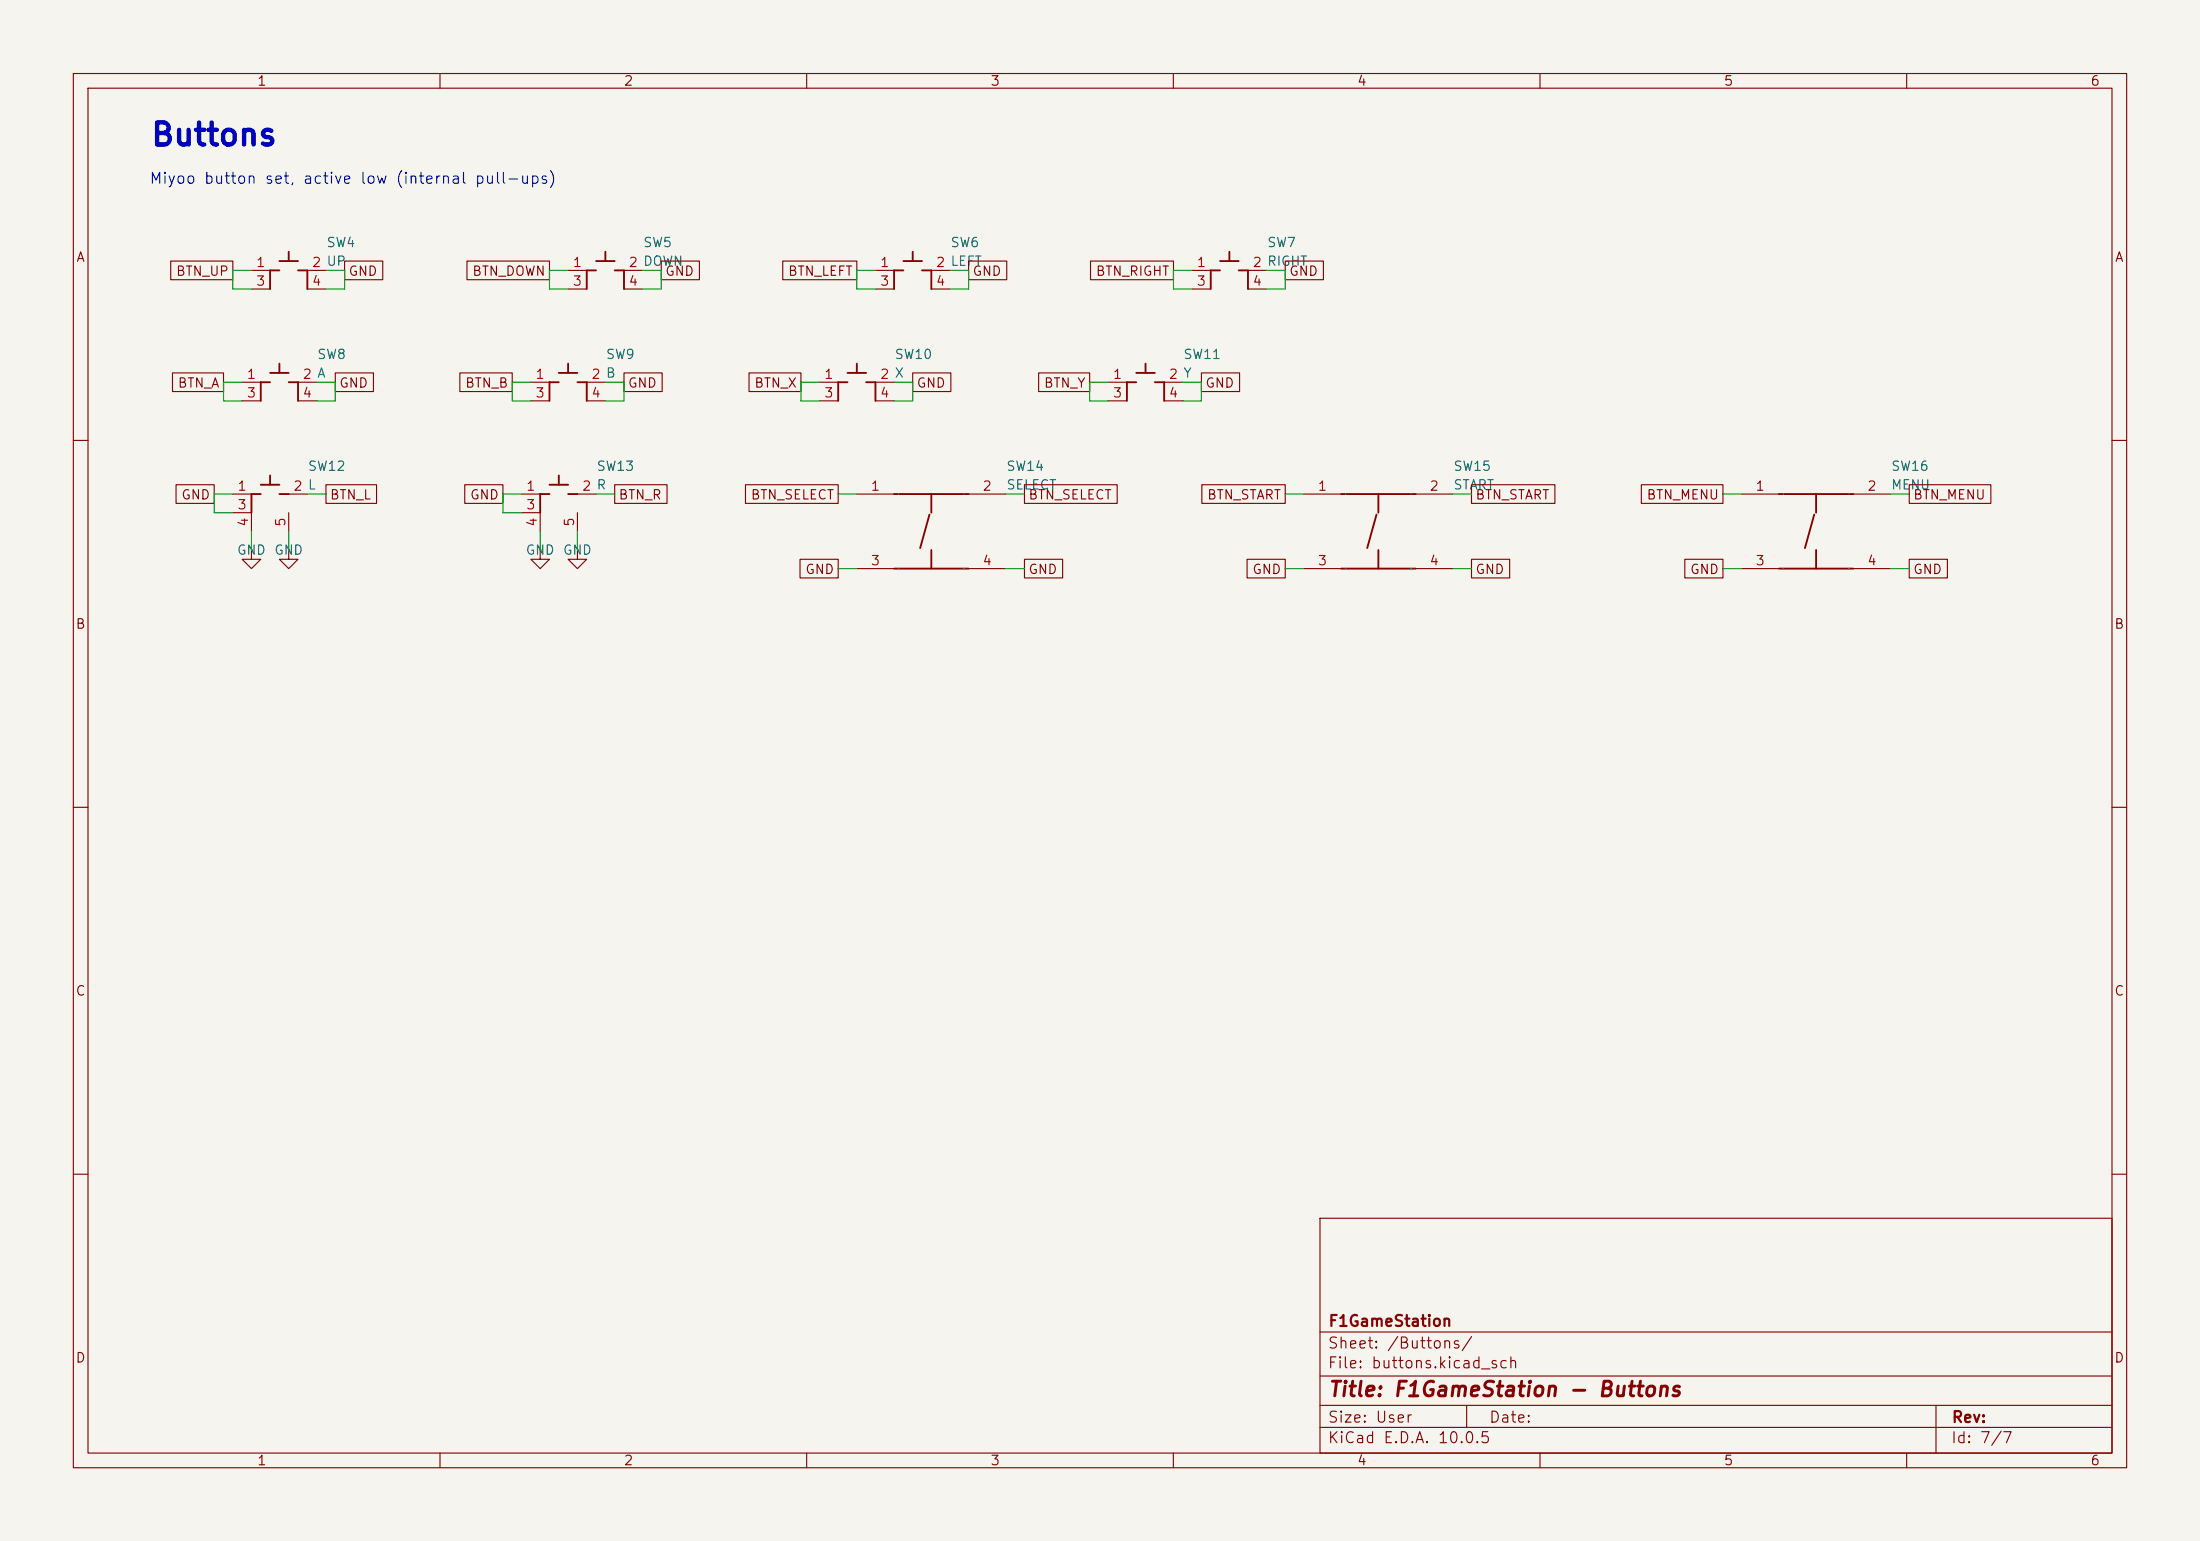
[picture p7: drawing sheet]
(kicad_sch
 (version 20260306)
 (generator "eeschema")
 (generator_version "10.0")
 (paper "User" 300 210)
 (title_block
  (title "F1GameStation - Buttons")
  (company "F1GameStation"))
 (lib_symbols
  (symbol "F1GameStation:SH-1808SN-250GF" (exclude_from_sim no) (in_bom yes) (on_board yes)
   (in_pos_files yes)
   (duplicate_pin_numbers_are_jumpers no)
   (property "Reference" "SW" (at 0 0 0) (show_name no) (do_not_autoplace no) (effects (font (size 1.27 1.27))))
   (property "Value" "" (at 0 0 0) (show_name no) (do_not_autoplace no) (effects (font (size 1.27 1.27))))
   (property "Footprint" "F1GameStation:SW-SMD_4P-L4.2-W3.4-P2.15-LS5.2" (at 0 0 0) (show_name no) (do_not_autoplace no) (hide yes) (effects (font (size 1.27 1.27))))
   (property "Datasheet" "https://item.szlcsc.com/datasheet/SH-1808SN-250gf/54864052.html" (at 0 0 0) (show_name no) (do_not_autoplace no) (hide yes) (effects (font (size 1.27 1.27))))
   (property "Description" "" (at 0 0 0) (show_name no) (do_not_autoplace no) (hide yes) (effects (font (size 1.27 1.27))))
   (property "Manufacturer Part" "SH-1808SN-250gf" (at 0 0 0) (show_name no) (do_not_autoplace no) (hide yes) (effects (font (size 1.27 1.27))))
   (property "Manufacturer" "SHOU HAN(首韩)" (at 0 0 0) (show_name no) (do_not_autoplace no) (hide yes) (effects (font (size 1.27 1.27))))
   (property "Supplier Part" "C52092028" (at 0 0 0) (show_name no) (do_not_autoplace no) (hide yes) (effects (font (size 1.27 1.27))))
   (property "Supplier" "LCSC" (at 0 0 0) (show_name no) (do_not_autoplace no) (hide yes) (effects (font (size 1.27 1.27))))
   (property "LCSC Part Name" "TS3425PA 250gf编带" (at 0 0 0) (show_name no) (do_not_autoplace no) (hide yes) (effects (font (size 1.27 1.27))))
   (symbol "SH-1808SN-250GF_1_0"
    (polyline (pts (xy -5.08 5.08) (xy 5.08 5.08)) (stroke (width 0.254) (type solid)) (fill (type none)))
    (polyline (pts (xy -5.08 -5.08) (xy 5.08 -5.08)) (stroke (width 0.254) (type solid)) (fill (type none)))
    (polyline (pts (xy -0.254 2.286) (xy -1.524 -2.286)) (stroke (width 0.254) (type solid)) (fill (type none)))
    (polyline (pts (xy 0 5.08) (xy 0 2.54)) (stroke (width 0.254) (type solid)) (fill (type none)))
    (polyline (pts (xy 0 -5.08) (xy 0 -2.54)) (stroke (width 0.254) (type solid)) (fill (type none)))
    (pin passive line (at -10.16 5.08 0) (length 5.08) (name "1" (effects (font (size 0.0254 0.0254)))) (number "1" (effects (font (size 1.27 1.27)))))
    (pin passive line (at 10.16 5.08 180) (length 5.08) (name "2" (effects (font (size 0.0254 0.0254)))) (number "2" (effects (font (size 1.27 1.27)))))
    (pin passive line (at -10.16 -5.08 0) (length 5.08) (name "3" (effects (font (size 0.0254 0.0254)))) (number "3" (effects (font (size 1.27 1.27)))))
    (pin passive line (at 10.16 -5.08 180) (length 5.08) (name "4" (effects (font (size 0.0254 0.0254)))) (number "4" (effects (font (size 1.27 1.27))))))
   (embedded_fonts no))
  (symbol "F1GameStation:SKRRAAE010"
   (pin_names (hide yes)) (exclude_from_sim no) (in_bom yes) (on_board yes)
   (property "Reference" "SW" (at 0 5.08 0) (effects (font (size 1.27 1.27))))
   (property "Value" "SKRRAAE010" (at 0 -5.08 0) (effects (font (size 1.27 1.27))))
   (property "Footprint" "F1GameStation:SKRRAAE010" (at 0 -7.62 0) (effects (font (size 1.27 1.27)) (hide yes)))
   (property "Datasheet" "https://item.szlcsc.com/datasheet/SKRRAAE010/98645.html" (at 0 -10.16 0) (effects (font (size 1.27 1.27)) (hide yes)))
   (property "Description" "ALPS 7.5x7x0.6mm metal-dome tact switch, 1.02N; 1-3 and 2-4 internally connected" (at 0 -12.7 0) (effects (font (size 1.27 1.27)) (hide yes)))
   (symbol "SKRRAAE010_0_1"
    (polyline (pts (xy -2.54 0) (xy -1.27 0)) (stroke (width 0.254) (type default)) (fill (type none)))
    (polyline (pts (xy 1.27 0) (xy 2.54 0)) (stroke (width 0.254) (type default)) (fill (type none)))
    (polyline (pts (xy -1.27 1.27) (xy 1.27 1.27)) (stroke (width 0.254) (type default)) (fill (type none)))
    (polyline (pts (xy 0 1.27) (xy 0 2.54)) (stroke (width 0.254) (type default)) (fill (type none)))
    (polyline (pts (xy -2.54 0) (xy -2.54 -2.54)) (stroke (width 0.254) (type default)) (fill (type none)))
    (polyline (pts (xy 2.54 0) (xy 2.54 -2.54)) (stroke (width 0.254) (type default)) (fill (type none))))
   (symbol "SKRRAAE010_1_1"
    (pin passive line (at -5.08 0 0) (length 2.54) (name "~" (effects (font (size 1.27 1.27)))) (number "1" (effects (font (size 1.27 1.27)))))
    (pin passive line (at -5.08 -2.54 0) (length 2.54) (name "~" (effects (font (size 1.27 1.27)))) (number "3" (effects (font (size 1.27 1.27)))))
    (pin passive line (at 5.08 0 180) (length 2.54) (name "~" (effects (font (size 1.27 1.27)))) (number "2" (effects (font (size 1.27 1.27)))))
    (pin passive line (at 5.08 -2.54 180) (length 2.54) (name "~" (effects (font (size 1.27 1.27)))) (number "4" (effects (font (size 1.27 1.27)))))))
  (symbol "F1GameStation:SKRTLAE010"
   (pin_names (hide yes)) (exclude_from_sim no) (in_bom yes) (on_board yes)
   (property "Reference" "SW" (at 0 5.08 0) (effects (font (size 1.27 1.27))))
   (property "Value" "SKRTLAE010" (at 0 -5.08 0) (effects (font (size 1.27 1.27))))
   (property "Footprint" "F1GameStation:SKRTLAE010" (at 0 -7.62 0) (effects (font (size 1.27 1.27)) (hide yes)))
   (property "Datasheet" "https://item.szlcsc.com/datasheet/SKRTLAE010/111515.html" (at 0 -10.16 0) (effects (font (size 1.27 1.27)) (hide yes)))
   (property "Description" "ALPS side-push right-angle tact switch; 1-3 common, 2 switched, 4/5 mounting tabs" (at 0 -12.7 0) (effects (font (size 1.27 1.27)) (hide yes)))
   (symbol "SKRTLAE010_0_1"
    (polyline (pts (xy -2.54 0) (xy -1.27 0)) (stroke (width 0.254) (type default)) (fill (type none)))
    (polyline (pts (xy 1.27 0) (xy 2.54 0)) (stroke (width 0.254) (type default)) (fill (type none)))
    (polyline (pts (xy -1.27 1.27) (xy 1.27 1.27)) (stroke (width 0.254) (type default)) (fill (type none)))
    (polyline (pts (xy 0 1.27) (xy 0 2.54)) (stroke (width 0.254) (type default)) (fill (type none)))
    (polyline (pts (xy -2.54 0) (xy -2.54 -2.54)) (stroke (width 0.254) (type default)) (fill (type none))))
   (symbol "SKRTLAE010_1_1"
    (pin passive line (at -5.08 0 0) (length 2.54) (name "~" (effects (font (size 1.27 1.27)))) (number "1" (effects (font (size 1.27 1.27)))))
    (pin passive line (at -5.08 -2.54 0) (length 2.54) (name "~" (effects (font (size 1.27 1.27)))) (number "3" (effects (font (size 1.27 1.27)))))
    (pin passive line (at 5.08 0 180) (length 2.54) (name "~" (effects (font (size 1.27 1.27)))) (number "2" (effects (font (size 1.27 1.27)))))
    (pin passive line (at -2.54 -5.08 90) (length 2.54) (name "~" (effects (font (size 1.27 1.27)))) (number "4" (effects (font (size 1.27 1.27)))))
    (pin passive line (at 2.54 -5.08 90) (length 2.54) (name "~" (effects (font (size 1.27 1.27)))) (number "5" (effects (font (size 1.27 1.27)))))))
  (symbol "power:GND"
   (power global)
   (pin_numbers (hide yes))
   (pin_names
    (offset 0) (hide yes)) (exclude_from_sim no) (in_bom yes) (on_board yes)
   (in_pos_files yes)
   (duplicate_pin_numbers_are_jumpers no)
   (property "Reference" "#PWR" (at 0 -6.35 0) (show_name no) (do_not_autoplace no) (hide yes) (effects (font (size 1.27 1.27))))
   (property "Value" "GND" (at 0 -3.81 0) (show_name no) (do_not_autoplace no) (effects (font (size 1.27 1.27))))
   (property "Footprint" "" (at 0 0 0) (show_name no) (do_not_autoplace no) (hide yes) (effects (font (size 1.27 1.27))))
   (property "Datasheet" "" (at 0 0 0) (show_name no) (do_not_autoplace no) (hide yes) (effects (font (size 1.27 1.27))))
   (property "Description" "Power symbol creates a global label with name \"GND\" , ground" (at 0 0 0) (show_name no) (do_not_autoplace no) (hide yes) (effects (font (size 1.27 1.27))))
   (symbol "GND_0_1"
    (polyline (pts (xy 0 0) (xy 0 -1.27) (xy 1.27 -1.27) (xy 0 -2.54) (xy -1.27 -1.27) (xy 0 -1.27)) (stroke (width 0) (type default)) (fill (type none))))
   (symbol "GND_1_1"
    (pin power_in line (at 0 0 270) (length 0) (name "" (effects (font (size 1.27 1.27)))) (number "1" (effects (font (size 1.27 1.27))))))
   (embedded_fonts no)))
 (text "Buttons"
  (exclude_from_sim no)
  (at 20.32 20.32 0)
  (effects (font (size 3 3)
    (bold yes)) (justify left bottom)))
 (text "Miyoo button set, active low (internal pull-ups)"
  (exclude_from_sim no)
  (at 20.32 25.4 0)
  (effects (font (size 1.5 1.5)) (justify left bottom)))
 (symbol
  (lib_id "F1GameStation:SKRRAAE010")
  (at 39.37 36.83 0)
  (unit 1)
  (exclude_from_sim no)
  (in_bom yes)
  (on_board yes)
  (dnp no)
  (property "Reference" "SW4" (at 44.45 33.02 0) (effects (font (size 1.27 1.27)) (justify left)))
  (property "Value" "UP" (at 44.45 35.56 0) (effects (font (size 1.27 1.27)) (justify left)))
  (property "Footprint" "F1GameStation:SKRRAAE010" (at 39.37 36.83 0) (effects (font (size 1.27 1.27))) (hide yes))
  (property "Datasheet" "" (at 39.37 36.83 0) (effects (font (size 1.27 1.27))) (hide yes))
  (property "Manufacturer Part" "SKRRAAE010" (at 39.37 36.83 0) (effects (font (size 1.27 1.27))) (hide yes))
  (property "Manufacturer" "ALPSALPINE" (at 39.37 36.83 0) (effects (font (size 1.27 1.27))) (hide yes))
  (property "Supplier" "LCSC" (at 39.37 36.83 0) (effects (font (size 1.27 1.27))) (hide yes))
  (property "Supplier Part" "C97437" (at 39.37 36.83 0) (effects (font (size 1.27 1.27))) (hide yes))
  (property "LCSC" "C97437" (at 39.37 36.83 0) (effects (font (size 1.27 1.27))) (hide yes))
  (property "Function" "UP" (at 39.37 36.83 0) (effects (font (size 1.27 1.27))) (hide yes)))
 (wire
  (pts (xy 34.29 36.83) (xy 31.75 36.83))
  (stroke (width 0) (type default)))
 (wire
  (pts (xy 34.29 39.37) (xy 31.75 39.37))
  (stroke (width 0) (type default)))
 (wire
  (pts (xy 44.45 36.83) (xy 46.99 36.83))
  (stroke (width 0) (type default)))
 (wire
  (pts (xy 44.45 39.37) (xy 46.99 39.37))
  (stroke (width 0) (type default)))
 (wire
  (pts (xy 31.75 36.83) (xy 31.75 39.37))
  (stroke (width 0) (type default)))
 (global_label "BTN_UP"
  (shape passive)
  (at 31.75 36.83 180)
  (fields_autoplaced yes)
  (effects (font (size 1.27 1.27)) (justify right)))
 (wire
  (pts (xy 46.99 36.83) (xy 46.99 39.37))
  (stroke (width 0) (type default)))
 (global_label "GND"
  (shape passive)
  (at 46.99 36.83 0)
  (fields_autoplaced yes)
  (effects (font (size 1.27 1.27)) (justify left)))
 (symbol
  (lib_id "F1GameStation:SKRRAAE010")
  (at 82.55 36.83 0)
  (unit 1)
  (exclude_from_sim no)
  (in_bom yes)
  (on_board yes)
  (dnp no)
  (property "Reference" "SW5" (at 87.63 33.02 0) (effects (font (size 1.27 1.27)) (justify left)))
  (property "Value" "DOWN" (at 87.63 35.56 0) (effects (font (size 1.27 1.27)) (justify left)))
  (property "Footprint" "F1GameStation:SKRRAAE010" (at 82.55 36.83 0) (effects (font (size 1.27 1.27))) (hide yes))
  (property "Datasheet" "" (at 82.55 36.83 0) (effects (font (size 1.27 1.27))) (hide yes))
  (property "Manufacturer Part" "SKRRAAE010" (at 82.55 36.83 0) (effects (font (size 1.27 1.27))) (hide yes))
  (property "Manufacturer" "ALPSALPINE" (at 82.55 36.83 0) (effects (font (size 1.27 1.27))) (hide yes))
  (property "Supplier" "LCSC" (at 82.55 36.83 0) (effects (font (size 1.27 1.27))) (hide yes))
  (property "Supplier Part" "C97437" (at 82.55 36.83 0) (effects (font (size 1.27 1.27))) (hide yes))
  (property "LCSC" "C97437" (at 82.55 36.83 0) (effects (font (size 1.27 1.27))) (hide yes))
  (property "Function" "DOWN" (at 82.55 36.83 0) (effects (font (size 1.27 1.27))) (hide yes)))
 (wire
  (pts (xy 77.47 36.83) (xy 74.93 36.83))
  (stroke (width 0) (type default)))
 (wire
  (pts (xy 77.47 39.37) (xy 74.93 39.37))
  (stroke (width 0) (type default)))
 (wire
  (pts (xy 87.63 36.83) (xy 90.17 36.83))
  (stroke (width 0) (type default)))
 (wire
  (pts (xy 87.63 39.37) (xy 90.17 39.37))
  (stroke (width 0) (type default)))
 (wire
  (pts (xy 74.93 36.83) (xy 74.93 39.37))
  (stroke (width 0) (type default)))
 (global_label "BTN_DOWN"
  (shape passive)
  (at 74.93 36.83 180)
  (fields_autoplaced yes)
  (effects (font (size 1.27 1.27)) (justify right)))
 (wire
  (pts (xy 90.17 36.83) (xy 90.17 39.37))
  (stroke (width 0) (type default)))
 (global_label "GND"
  (shape passive)
  (at 90.17 36.83 0)
  (fields_autoplaced yes)
  (effects (font (size 1.27 1.27)) (justify left)))
 (symbol
  (lib_id "F1GameStation:SKRRAAE010")
  (at 124.46 36.83 0)
  (unit 1)
  (exclude_from_sim no)
  (in_bom yes)
  (on_board yes)
  (dnp no)
  (property "Reference" "SW6" (at 129.54 33.02 0) (effects (font (size 1.27 1.27)) (justify left)))
  (property "Value" "LEFT" (at 129.54 35.56 0) (effects (font (size 1.27 1.27)) (justify left)))
  (property "Footprint" "F1GameStation:SKRRAAE010" (at 124.46 36.83 0) (effects (font (size 1.27 1.27))) (hide yes))
  (property "Datasheet" "" (at 124.46 36.83 0) (effects (font (size 1.27 1.27))) (hide yes))
  (property "Manufacturer Part" "SKRRAAE010" (at 124.46 36.83 0) (effects (font (size 1.27 1.27))) (hide yes))
  (property "Manufacturer" "ALPSALPINE" (at 124.46 36.83 0) (effects (font (size 1.27 1.27))) (hide yes))
  (property "Supplier" "LCSC" (at 124.46 36.83 0) (effects (font (size 1.27 1.27))) (hide yes))
  (property "Supplier Part" "C97437" (at 124.46 36.83 0) (effects (font (size 1.27 1.27))) (hide yes))
  (property "LCSC" "C97437" (at 124.46 36.83 0) (effects (font (size 1.27 1.27))) (hide yes))
  (property "Function" "LEFT" (at 124.46 36.83 0) (effects (font (size 1.27 1.27))) (hide yes)))
 (wire
  (pts (xy 119.38 36.83) (xy 116.84 36.83))
  (stroke (width 0) (type default)))
 (wire
  (pts (xy 119.38 39.37) (xy 116.84 39.37))
  (stroke (width 0) (type default)))
 (wire
  (pts (xy 129.54 36.83) (xy 132.08 36.83))
  (stroke (width 0) (type default)))
 (wire
  (pts (xy 129.54 39.37) (xy 132.08 39.37))
  (stroke (width 0) (type default)))
 (wire
  (pts (xy 116.84 36.83) (xy 116.84 39.37))
  (stroke (width 0) (type default)))
 (global_label "BTN_LEFT"
  (shape passive)
  (at 116.84 36.83 180)
  (fields_autoplaced yes)
  (effects (font (size 1.27 1.27)) (justify right)))
 (wire
  (pts (xy 132.08 36.83) (xy 132.08 39.37))
  (stroke (width 0) (type default)))
 (global_label "GND"
  (shape passive)
  (at 132.08 36.83 0)
  (fields_autoplaced yes)
  (effects (font (size 1.27 1.27)) (justify left)))
 (symbol
  (lib_id "F1GameStation:SKRRAAE010")
  (at 167.64 36.83 0)
  (unit 1)
  (exclude_from_sim no)
  (in_bom yes)
  (on_board yes)
  (dnp no)
  (property "Reference" "SW7" (at 172.72 33.02 0) (effects (font (size 1.27 1.27)) (justify left)))
  (property "Value" "RIGHT" (at 172.72 35.56 0) (effects (font (size 1.27 1.27)) (justify left)))
  (property "Footprint" "F1GameStation:SKRRAAE010" (at 167.64 36.83 0) (effects (font (size 1.27 1.27))) (hide yes))
  (property "Datasheet" "" (at 167.64 36.83 0) (effects (font (size 1.27 1.27))) (hide yes))
  (property "Manufacturer Part" "SKRRAAE010" (at 167.64 36.83 0) (effects (font (size 1.27 1.27))) (hide yes))
  (property "Manufacturer" "ALPSALPINE" (at 167.64 36.83 0) (effects (font (size 1.27 1.27))) (hide yes))
  (property "Supplier" "LCSC" (at 167.64 36.83 0) (effects (font (size 1.27 1.27))) (hide yes))
  (property "Supplier Part" "C97437" (at 167.64 36.83 0) (effects (font (size 1.27 1.27))) (hide yes))
  (property "LCSC" "C97437" (at 167.64 36.83 0) (effects (font (size 1.27 1.27))) (hide yes))
  (property "Function" "RIGHT" (at 167.64 36.83 0) (effects (font (size 1.27 1.27))) (hide yes)))
 (wire
  (pts (xy 162.56 36.83) (xy 160.02 36.83))
  (stroke (width 0) (type default)))
 (wire
  (pts (xy 162.56 39.37) (xy 160.02 39.37))
  (stroke (width 0) (type default)))
 (wire
  (pts (xy 172.72 36.83) (xy 175.26 36.83))
  (stroke (width 0) (type default)))
 (wire
  (pts (xy 172.72 39.37) (xy 175.26 39.37))
  (stroke (width 0) (type default)))
 (wire
  (pts (xy 160.02 36.83) (xy 160.02 39.37))
  (stroke (width 0) (type default)))
 (global_label "BTN_RIGHT"
  (shape passive)
  (at 160.02 36.83 180)
  (fields_autoplaced yes)
  (effects (font (size 1.27 1.27)) (justify right)))
 (wire
  (pts (xy 175.26 36.83) (xy 175.26 39.37))
  (stroke (width 0) (type default)))
 (global_label "GND"
  (shape passive)
  (at 175.26 36.83 0)
  (fields_autoplaced yes)
  (effects (font (size 1.27 1.27)) (justify left)))
 (symbol
  (lib_id "F1GameStation:SKRRAAE010")
  (at 38.1 52.07 0)
  (unit 1)
  (exclude_from_sim no)
  (in_bom yes)
  (on_board yes)
  (dnp no)
  (property "Reference" "SW8" (at 43.18 48.26 0) (effects (font (size 1.27 1.27)) (justify left)))
  (property "Value" "A" (at 43.18 50.8 0) (effects (font (size 1.27 1.27)) (justify left)))
  (property "Footprint" "F1GameStation:SKRRAAE010" (at 38.1 52.07 0) (effects (font (size 1.27 1.27))) (hide yes))
  (property "Datasheet" "" (at 38.1 52.07 0) (effects (font (size 1.27 1.27))) (hide yes))
  (property "Manufacturer Part" "SKRRAAE010" (at 38.1 52.07 0) (effects (font (size 1.27 1.27))) (hide yes))
  (property "Manufacturer" "ALPSALPINE" (at 38.1 52.07 0) (effects (font (size 1.27 1.27))) (hide yes))
  (property "Supplier" "LCSC" (at 38.1 52.07 0) (effects (font (size 1.27 1.27))) (hide yes))
  (property "Supplier Part" "C97437" (at 38.1 52.07 0) (effects (font (size 1.27 1.27))) (hide yes))
  (property "LCSC" "C97437" (at 38.1 52.07 0) (effects (font (size 1.27 1.27))) (hide yes))
  (property "Function" "A" (at 38.1 52.07 0) (effects (font (size 1.27 1.27))) (hide yes)))
 (wire
  (pts (xy 33.02 52.07) (xy 30.48 52.07))
  (stroke (width 0) (type default)))
 (wire
  (pts (xy 33.02 54.61) (xy 30.48 54.61))
  (stroke (width 0) (type default)))
 (wire
  (pts (xy 43.18 52.07) (xy 45.72 52.07))
  (stroke (width 0) (type default)))
 (wire
  (pts (xy 43.18 54.61) (xy 45.72 54.61))
  (stroke (width 0) (type default)))
 (wire
  (pts (xy 30.48 52.07) (xy 30.48 54.61))
  (stroke (width 0) (type default)))
 (global_label "BTN_A"
  (shape passive)
  (at 30.48 52.07 180)
  (fields_autoplaced yes)
  (effects (font (size 1.27 1.27)) (justify right)))
 (wire
  (pts (xy 45.72 52.07) (xy 45.72 54.61))
  (stroke (width 0) (type default)))
 (global_label "GND"
  (shape passive)
  (at 45.72 52.07 0)
  (fields_autoplaced yes)
  (effects (font (size 1.27 1.27)) (justify left)))
 (symbol
  (lib_id "F1GameStation:SKRRAAE010")
  (at 77.47 52.07 0)
  (unit 1)
  (exclude_from_sim no)
  (in_bom yes)
  (on_board yes)
  (dnp no)
  (property "Reference" "SW9" (at 82.55 48.26 0) (effects (font (size 1.27 1.27)) (justify left)))
  (property "Value" "B" (at 82.55 50.8 0) (effects (font (size 1.27 1.27)) (justify left)))
  (property "Footprint" "F1GameStation:SKRRAAE010" (at 77.47 52.07 0) (effects (font (size 1.27 1.27))) (hide yes))
  (property "Datasheet" "" (at 77.47 52.07 0) (effects (font (size 1.27 1.27))) (hide yes))
  (property "Manufacturer Part" "SKRRAAE010" (at 77.47 52.07 0) (effects (font (size 1.27 1.27))) (hide yes))
  (property "Manufacturer" "ALPSALPINE" (at 77.47 52.07 0) (effects (font (size 1.27 1.27))) (hide yes))
  (property "Supplier" "LCSC" (at 77.47 52.07 0) (effects (font (size 1.27 1.27))) (hide yes))
  (property "Supplier Part" "C97437" (at 77.47 52.07 0) (effects (font (size 1.27 1.27))) (hide yes))
  (property "LCSC" "C97437" (at 77.47 52.07 0) (effects (font (size 1.27 1.27))) (hide yes))
  (property "Function" "B" (at 77.47 52.07 0) (effects (font (size 1.27 1.27))) (hide yes)))
 (wire
  (pts (xy 72.39 52.07) (xy 69.85 52.07))
  (stroke (width 0) (type default)))
 (wire
  (pts (xy 72.39 54.61) (xy 69.85 54.61))
  (stroke (width 0) (type default)))
 (wire
  (pts (xy 82.55 52.07) (xy 85.09 52.07))
  (stroke (width 0) (type default)))
 (wire
  (pts (xy 82.55 54.61) (xy 85.09 54.61))
  (stroke (width 0) (type default)))
 (wire
  (pts (xy 69.85 52.07) (xy 69.85 54.61))
  (stroke (width 0) (type default)))
 (global_label "BTN_B"
  (shape passive)
  (at 69.85 52.07 180)
  (fields_autoplaced yes)
  (effects (font (size 1.27 1.27)) (justify right)))
 (wire
  (pts (xy 85.09 52.07) (xy 85.09 54.61))
  (stroke (width 0) (type default)))
 (global_label "GND"
  (shape passive)
  (at 85.09 52.07 0)
  (fields_autoplaced yes)
  (effects (font (size 1.27 1.27)) (justify left)))
 (symbol
  (lib_id "F1GameStation:SKRRAAE010")
  (at 116.84 52.07 0)
  (unit 1)
  (exclude_from_sim no)
  (in_bom yes)
  (on_board yes)
  (dnp no)
  (property "Reference" "SW10" (at 121.92 48.26 0) (effects (font (size 1.27 1.27)) (justify left)))
  (property "Value" "X" (at 121.92 50.8 0) (effects (font (size 1.27 1.27)) (justify left)))
  (property "Footprint" "F1GameStation:SKRRAAE010" (at 116.84 52.07 0) (effects (font (size 1.27 1.27))) (hide yes))
  (property "Datasheet" "" (at 116.84 52.07 0) (effects (font (size 1.27 1.27))) (hide yes))
  (property "Manufacturer Part" "SKRRAAE010" (at 116.84 52.07 0) (effects (font (size 1.27 1.27))) (hide yes))
  (property "Manufacturer" "ALPSALPINE" (at 116.84 52.07 0) (effects (font (size 1.27 1.27))) (hide yes))
  (property "Supplier" "LCSC" (at 116.84 52.07 0) (effects (font (size 1.27 1.27))) (hide yes))
  (property "Supplier Part" "C97437" (at 116.84 52.07 0) (effects (font (size 1.27 1.27))) (hide yes))
  (property "LCSC" "C97437" (at 116.84 52.07 0) (effects (font (size 1.27 1.27))) (hide yes))
  (property "Function" "X" (at 116.84 52.07 0) (effects (font (size 1.27 1.27))) (hide yes)))
 (wire
  (pts (xy 111.76 52.07) (xy 109.22 52.07))
  (stroke (width 0) (type default)))
 (wire
  (pts (xy 111.76 54.61) (xy 109.22 54.61))
  (stroke (width 0) (type default)))
 (wire
  (pts (xy 121.92 52.07) (xy 124.46 52.07))
  (stroke (width 0) (type default)))
 (wire
  (pts (xy 121.92 54.61) (xy 124.46 54.61))
  (stroke (width 0) (type default)))
 (wire
  (pts (xy 109.22 52.07) (xy 109.22 54.61))
  (stroke (width 0) (type default)))
 (global_label "BTN_X"
  (shape passive)
  (at 109.22 52.07 180)
  (fields_autoplaced yes)
  (effects (font (size 1.27 1.27)) (justify right)))
 (wire
  (pts (xy 124.46 52.07) (xy 124.46 54.61))
  (stroke (width 0) (type default)))
 (global_label "GND"
  (shape passive)
  (at 124.46 52.07 0)
  (fields_autoplaced yes)
  (effects (font (size 1.27 1.27)) (justify left)))
 (symbol
  (lib_id "F1GameStation:SKRRAAE010")
  (at 156.21 52.07 0)
  (unit 1)
  (exclude_from_sim no)
  (in_bom yes)
  (on_board yes)
  (dnp no)
  (property "Reference" "SW11" (at 161.29 48.26 0) (effects (font (size 1.27 1.27)) (justify left)))
  (property "Value" "Y" (at 161.29 50.8 0) (effects (font (size 1.27 1.27)) (justify left)))
  (property "Footprint" "F1GameStation:SKRRAAE010" (at 156.21 52.07 0) (effects (font (size 1.27 1.27))) (hide yes))
  (property "Datasheet" "" (at 156.21 52.07 0) (effects (font (size 1.27 1.27))) (hide yes))
  (property "Manufacturer Part" "SKRRAAE010" (at 156.21 52.07 0) (effects (font (size 1.27 1.27))) (hide yes))
  (property "Manufacturer" "ALPSALPINE" (at 156.21 52.07 0) (effects (font (size 1.27 1.27))) (hide yes))
  (property "Supplier" "LCSC" (at 156.21 52.07 0) (effects (font (size 1.27 1.27))) (hide yes))
  (property "Supplier Part" "C97437" (at 156.21 52.07 0) (effects (font (size 1.27 1.27))) (hide yes))
  (property "LCSC" "C97437" (at 156.21 52.07 0) (effects (font (size 1.27 1.27))) (hide yes))
  (property "Function" "Y" (at 156.21 52.07 0) (effects (font (size 1.27 1.27))) (hide yes)))
 (wire
  (pts (xy 151.13 52.07) (xy 148.59 52.07))
  (stroke (width 0) (type default)))
 (wire
  (pts (xy 151.13 54.61) (xy 148.59 54.61))
  (stroke (width 0) (type default)))
 (wire
  (pts (xy 161.29 52.07) (xy 163.83 52.07))
  (stroke (width 0) (type default)))
 (wire
  (pts (xy 161.29 54.61) (xy 163.83 54.61))
  (stroke (width 0) (type default)))
 (wire
  (pts (xy 148.59 52.07) (xy 148.59 54.61))
  (stroke (width 0) (type default)))
 (global_label "BTN_Y"
  (shape passive)
  (at 148.59 52.07 180)
  (fields_autoplaced yes)
  (effects (font (size 1.27 1.27)) (justify right)))
 (wire
  (pts (xy 163.83 52.07) (xy 163.83 54.61))
  (stroke (width 0) (type default)))
 (global_label "GND"
  (shape passive)
  (at 163.83 52.07 0)
  (fields_autoplaced yes)
  (effects (font (size 1.27 1.27)) (justify left)))
 (symbol
  (lib_id "F1GameStation:SKRTLAE010")
  (at 36.83 67.31 0)
  (unit 1)
  (exclude_from_sim no)
  (in_bom yes)
  (on_board yes)
  (dnp no)
  (property "Reference" "SW12" (at 41.91 63.5 0) (effects (font (size 1.27 1.27)) (justify left)))
  (property "Value" "L" (at 41.91 66.04 0) (effects (font (size 1.27 1.27)) (justify left)))
  (property "Footprint" "F1GameStation:SKRTLAE010" (at 36.83 67.31 0) (effects (font (size 1.27 1.27))) (hide yes))
  (property "Datasheet" "" (at 36.83 67.31 0) (effects (font (size 1.27 1.27))) (hide yes))
  (property "Manufacturer Part" "SKRTLAE010" (at 36.83 67.31 0) (effects (font (size 1.27 1.27))) (hide yes))
  (property "Manufacturer" "ALPSALPINE" (at 36.83 67.31 0) (effects (font (size 1.27 1.27))) (hide yes))
  (property "Supplier" "LCSC" (at 36.83 67.31 0) (effects (font (size 1.27 1.27))) (hide yes))
  (property "Supplier Part" "C110293" (at 36.83 67.31 0) (effects (font (size 1.27 1.27))) (hide yes))
  (property "LCSC" "C110293" (at 36.83 67.31 0) (effects (font (size 1.27 1.27))) (hide yes))
  (property "Function" "L" (at 36.83 67.31 0) (effects (font (size 1.27 1.27))) (hide yes)))
 (wire
  (pts (xy 31.75 67.31) (xy 29.21 67.31))
  (stroke (width 0) (type default)))
 (wire
  (pts (xy 31.75 69.85) (xy 29.21 69.85))
  (stroke (width 0) (type default)))
 (wire
  (pts (xy 41.91 67.31) (xy 44.45 67.31))
  (stroke (width 0) (type default)))
 (wire
  (pts (xy 34.29 72.39) (xy 34.29 74.93))
  (stroke (width 0) (type default)))
 (wire
  (pts (xy 39.37 72.39) (xy 39.37 74.93))
  (stroke (width 0) (type default)))
 (wire
  (pts (xy 29.21 67.31) (xy 29.21 69.85))
  (stroke (width 0) (type default)))
 (global_label "GND"
  (shape passive)
  (at 29.21 67.31 180)
  (fields_autoplaced yes)
  (effects (font (size 1.27 1.27)) (justify right)))
 (global_label "BTN_L"
  (shape passive)
  (at 44.45 67.31 0)
  (fields_autoplaced yes)
  (effects (font (size 1.27 1.27)) (justify left)))
 (symbol
  (lib_id "power:GND")
  (at 34.29 74.93 0)
  (unit 1)
  (exclude_from_sim no)
  (in_bom no)
  (on_board no)
  (dnp no)
  (property "Reference" "#PWR157" (at 34.29 74.93 0) (effects (font (size 1.27 1.27))) (hide yes))
  (property "Value" "GND" (at 34.29 74.93 0) (effects (font (size 1.27 1.27))))
  (property "Footprint" "" (at 34.29 74.93 0) (effects (font (size 1.27 1.27))) (hide yes))
  (property "Datasheet" "" (at 34.29 74.93 0) (effects (font (size 1.27 1.27))) (hide yes)))
 (symbol
  (lib_id "power:GND")
  (at 39.37 74.93 0)
  (unit 1)
  (exclude_from_sim no)
  (in_bom no)
  (on_board no)
  (dnp no)
  (property "Reference" "#PWR158" (at 39.37 74.93 0) (effects (font (size 1.27 1.27))) (hide yes))
  (property "Value" "GND" (at 39.37 74.93 0) (effects (font (size 1.27 1.27))))
  (property "Footprint" "" (at 39.37 74.93 0) (effects (font (size 1.27 1.27))) (hide yes))
  (property "Datasheet" "" (at 39.37 74.93 0) (effects (font (size 1.27 1.27))) (hide yes)))
 (symbol
  (lib_id "F1GameStation:SKRTLAE010")
  (at 76.2 67.31 0)
  (unit 1)
  (exclude_from_sim no)
  (in_bom yes)
  (on_board yes)
  (dnp no)
  (property "Reference" "SW13" (at 81.28 63.5 0) (effects (font (size 1.27 1.27)) (justify left)))
  (property "Value" "R" (at 81.28 66.04 0) (effects (font (size 1.27 1.27)) (justify left)))
  (property "Footprint" "F1GameStation:SKRTLAE010" (at 76.2 67.31 0) (effects (font (size 1.27 1.27))) (hide yes))
  (property "Datasheet" "" (at 76.2 67.31 0) (effects (font (size 1.27 1.27))) (hide yes))
  (property "Manufacturer Part" "SKRTLAE010" (at 76.2 67.31 0) (effects (font (size 1.27 1.27))) (hide yes))
  (property "Manufacturer" "ALPSALPINE" (at 76.2 67.31 0) (effects (font (size 1.27 1.27))) (hide yes))
  (property "Supplier" "LCSC" (at 76.2 67.31 0) (effects (font (size 1.27 1.27))) (hide yes))
  (property "Supplier Part" "C110293" (at 76.2 67.31 0) (effects (font (size 1.27 1.27))) (hide yes))
  (property "LCSC" "C110293" (at 76.2 67.31 0) (effects (font (size 1.27 1.27))) (hide yes))
  (property "Function" "R" (at 76.2 67.31 0) (effects (font (size 1.27 1.27))) (hide yes)))
 (wire
  (pts (xy 71.12 67.31) (xy 68.58 67.31))
  (stroke (width 0) (type default)))
 (wire
  (pts (xy 71.12 69.85) (xy 68.58 69.85))
  (stroke (width 0) (type default)))
 (wire
  (pts (xy 81.28 67.31) (xy 83.82 67.31))
  (stroke (width 0) (type default)))
 (wire
  (pts (xy 73.66 72.39) (xy 73.66 74.93))
  (stroke (width 0) (type default)))
 (wire
  (pts (xy 78.74 72.39) (xy 78.74 74.93))
  (stroke (width 0) (type default)))
 (wire
  (pts (xy 68.58 67.31) (xy 68.58 69.85))
  (stroke (width 0) (type default)))
 (global_label "GND"
  (shape passive)
  (at 68.58 67.31 180)
  (fields_autoplaced yes)
  (effects (font (size 1.27 1.27)) (justify right)))
 (global_label "BTN_R"
  (shape passive)
  (at 83.82 67.31 0)
  (fields_autoplaced yes)
  (effects (font (size 1.27 1.27)) (justify left)))
 (symbol
  (lib_id "power:GND")
  (at 73.66 74.93 0)
  (unit 1)
  (exclude_from_sim no)
  (in_bom no)
  (on_board no)
  (dnp no)
  (property "Reference" "#PWR159" (at 73.66 74.93 0) (effects (font (size 1.27 1.27))) (hide yes))
  (property "Value" "GND" (at 73.66 74.93 0) (effects (font (size 1.27 1.27))))
  (property "Footprint" "" (at 73.66 74.93 0) (effects (font (size 1.27 1.27))) (hide yes))
  (property "Datasheet" "" (at 73.66 74.93 0) (effects (font (size 1.27 1.27))) (hide yes)))
 (symbol
  (lib_id "power:GND")
  (at 78.74 74.93 0)
  (unit 1)
  (exclude_from_sim no)
  (in_bom no)
  (on_board no)
  (dnp no)
  (property "Reference" "#PWR160" (at 78.74 74.93 0) (effects (font (size 1.27 1.27))) (hide yes))
  (property "Value" "GND" (at 78.74 74.93 0) (effects (font (size 1.27 1.27))))
  (property "Footprint" "" (at 78.74 74.93 0) (effects (font (size 1.27 1.27))) (hide yes))
  (property "Datasheet" "" (at 78.74 74.93 0) (effects (font (size 1.27 1.27))) (hide yes)))
 (symbol
  (lib_id "F1GameStation:SH-1808SN-250GF")
  (at 127 72.39 0)
  (unit 1)
  (exclude_from_sim no)
  (in_bom yes)
  (on_board yes)
  (dnp no)
  (property "Reference" "SW14" (at 137.16 63.5 0) (effects (font (size 1.27 1.27)) (justify left)))
  (property "Value" "SELECT" (at 137.16 66.04 0) (effects (font (size 1.27 1.27)) (justify left)))
  (property "Footprint" "F1GameStation:SW-SMD_4P-L4.2-W3.4-P2.15-LS5.2" (at 127 72.39 0) (effects (font (size 1.27 1.27))) (hide yes))
  (property "Datasheet" "" (at 127 72.39 0) (effects (font (size 1.27 1.27))) (hide yes))
  (property "Manufacturer Part" "SH-1808SN-250gf" (at 127 72.39 0) (effects (font (size 1.27 1.27))) (hide yes))
  (property "Manufacturer" "SHOU HAN" (at 127 72.39 0) (effects (font (size 1.27 1.27))) (hide yes))
  (property "Supplier" "LCSC" (at 127 72.39 0) (effects (font (size 1.27 1.27))) (hide yes))
  (property "Supplier Part" "C52092028" (at 127 72.39 0) (effects (font (size 1.27 1.27))) (hide yes))
  (property "LCSC" "C52092028" (at 127 72.39 0) (effects (font (size 1.27 1.27))) (hide yes))
  (property "Function" "SELECT" (at 127 72.39 0) (effects (font (size 1.27 1.27))) (hide yes)))
 (wire
  (pts (xy 116.84 67.31) (xy 114.3 67.31))
  (stroke (width 0) (type default)))
 (wire
  (pts (xy 137.16 67.31) (xy 139.7 67.31))
  (stroke (width 0) (type default)))
 (wire
  (pts (xy 116.84 77.47) (xy 114.3 77.47))
  (stroke (width 0) (type default)))
 (wire
  (pts (xy 137.16 77.47) (xy 139.7 77.47))
  (stroke (width 0) (type default)))
 (global_label "BTN_SELECT"
  (shape passive)
  (at 114.3 67.31 180)
  (fields_autoplaced yes)
  (effects (font (size 1.27 1.27)) (justify right)))
 (global_label "GND"
  (shape passive)
  (at 114.3 77.47 180)
  (fields_autoplaced yes)
  (effects (font (size 1.27 1.27)) (justify right)))
 (global_label "BTN_SELECT"
  (shape passive)
  (at 139.7 67.31 0)
  (fields_autoplaced yes)
  (effects (font (size 1.27 1.27)) (justify left)))
 (global_label "GND"
  (shape passive)
  (at 139.7 77.47 0)
  (fields_autoplaced yes)
  (effects (font (size 1.27 1.27)) (justify left)))
 (symbol
  (lib_id "F1GameStation:SH-1808SN-250GF")
  (at 187.96 72.39 0)
  (unit 1)
  (exclude_from_sim no)
  (in_bom yes)
  (on_board yes)
  (dnp no)
  (property "Reference" "SW15" (at 198.12 63.5 0) (effects (font (size 1.27 1.27)) (justify left)))
  (property "Value" "START" (at 198.12 66.04 0) (effects (font (size 1.27 1.27)) (justify left)))
  (property "Footprint" "F1GameStation:SW-SMD_4P-L4.2-W3.4-P2.15-LS5.2" (at 187.96 72.39 0) (effects (font (size 1.27 1.27))) (hide yes))
  (property "Datasheet" "" (at 187.96 72.39 0) (effects (font (size 1.27 1.27))) (hide yes))
  (property "Manufacturer Part" "SH-1808SN-250gf" (at 187.96 72.39 0) (effects (font (size 1.27 1.27))) (hide yes))
  (property "Manufacturer" "SHOU HAN" (at 187.96 72.39 0) (effects (font (size 1.27 1.27))) (hide yes))
  (property "Supplier" "LCSC" (at 187.96 72.39 0) (effects (font (size 1.27 1.27))) (hide yes))
  (property "Supplier Part" "C52092028" (at 187.96 72.39 0) (effects (font (size 1.27 1.27))) (hide yes))
  (property "LCSC" "C52092028" (at 187.96 72.39 0) (effects (font (size 1.27 1.27))) (hide yes))
  (property "Function" "START" (at 187.96 72.39 0) (effects (font (size 1.27 1.27))) (hide yes)))
 (wire
  (pts (xy 177.8 67.31) (xy 175.26 67.31))
  (stroke (width 0) (type default)))
 (wire
  (pts (xy 198.12 67.31) (xy 200.66 67.31))
  (stroke (width 0) (type default)))
 (wire
  (pts (xy 177.8 77.47) (xy 175.26 77.47))
  (stroke (width 0) (type default)))
 (wire
  (pts (xy 198.12 77.47) (xy 200.66 77.47))
  (stroke (width 0) (type default)))
 (global_label "BTN_START"
  (shape passive)
  (at 175.26 67.31 180)
  (fields_autoplaced yes)
  (effects (font (size 1.27 1.27)) (justify right)))
 (global_label "GND"
  (shape passive)
  (at 175.26 77.47 180)
  (fields_autoplaced yes)
  (effects (font (size 1.27 1.27)) (justify right)))
 (global_label "BTN_START"
  (shape passive)
  (at 200.66 67.31 0)
  (fields_autoplaced yes)
  (effects (font (size 1.27 1.27)) (justify left)))
 (global_label "GND"
  (shape passive)
  (at 200.66 77.47 0)
  (fields_autoplaced yes)
  (effects (font (size 1.27 1.27)) (justify left)))
 (symbol
  (lib_id "F1GameStation:SH-1808SN-250GF")
  (at 247.65 72.39 0)
  (unit 1)
  (exclude_from_sim no)
  (in_bom yes)
  (on_board yes)
  (dnp no)
  (property "Reference" "SW16" (at 257.81 63.5 0) (effects (font (size 1.27 1.27)) (justify left)))
  (property "Value" "MENU" (at 257.81 66.04 0) (effects (font (size 1.27 1.27)) (justify left)))
  (property "Footprint" "F1GameStation:SW-SMD_4P-L4.2-W3.4-P2.15-LS5.2" (at 247.65 72.39 0) (effects (font (size 1.27 1.27))) (hide yes))
  (property "Datasheet" "" (at 247.65 72.39 0) (effects (font (size 1.27 1.27))) (hide yes))
  (property "Manufacturer Part" "SH-1808SN-250gf" (at 247.65 72.39 0) (effects (font (size 1.27 1.27))) (hide yes))
  (property "Manufacturer" "SHOU HAN" (at 247.65 72.39 0) (effects (font (size 1.27 1.27))) (hide yes))
  (property "Supplier" "LCSC" (at 247.65 72.39 0) (effects (font (size 1.27 1.27))) (hide yes))
  (property "Supplier Part" "C52092028" (at 247.65 72.39 0) (effects (font (size 1.27 1.27))) (hide yes))
  (property "LCSC" "C52092028" (at 247.65 72.39 0) (effects (font (size 1.27 1.27))) (hide yes))
  (property "Function" "MENU" (at 247.65 72.39 0) (effects (font (size 1.27 1.27))) (hide yes)))
 (wire
  (pts (xy 237.49 67.31) (xy 234.95 67.31))
  (stroke (width 0) (type default)))
 (wire
  (pts (xy 257.81 67.31) (xy 260.35 67.31))
  (stroke (width 0) (type default)))
 (wire
  (pts (xy 237.49 77.47) (xy 234.95 77.47))
  (stroke (width 0) (type default)))
 (wire
  (pts (xy 257.81 77.47) (xy 260.35 77.47))
  (stroke (width 0) (type default)))
 (global_label "BTN_MENU"
  (shape passive)
  (at 234.95 67.31 180)
  (fields_autoplaced yes)
  (effects (font (size 1.27 1.27)) (justify right)))
 (global_label "GND"
  (shape passive)
  (at 234.95 77.47 180)
  (fields_autoplaced yes)
  (effects (font (size 1.27 1.27)) (justify right)))
 (global_label "BTN_MENU"
  (shape passive)
  (at 260.35 67.31 0)
  (fields_autoplaced yes)
  (effects (font (size 1.27 1.27)) (justify left)))
 (global_label "GND"
  (shape passive)
  (at 260.35 77.47 0)
  (fields_autoplaced yes)
  (effects (font (size 1.27 1.27)) (justify left)))
 (embedded_fonts no))
